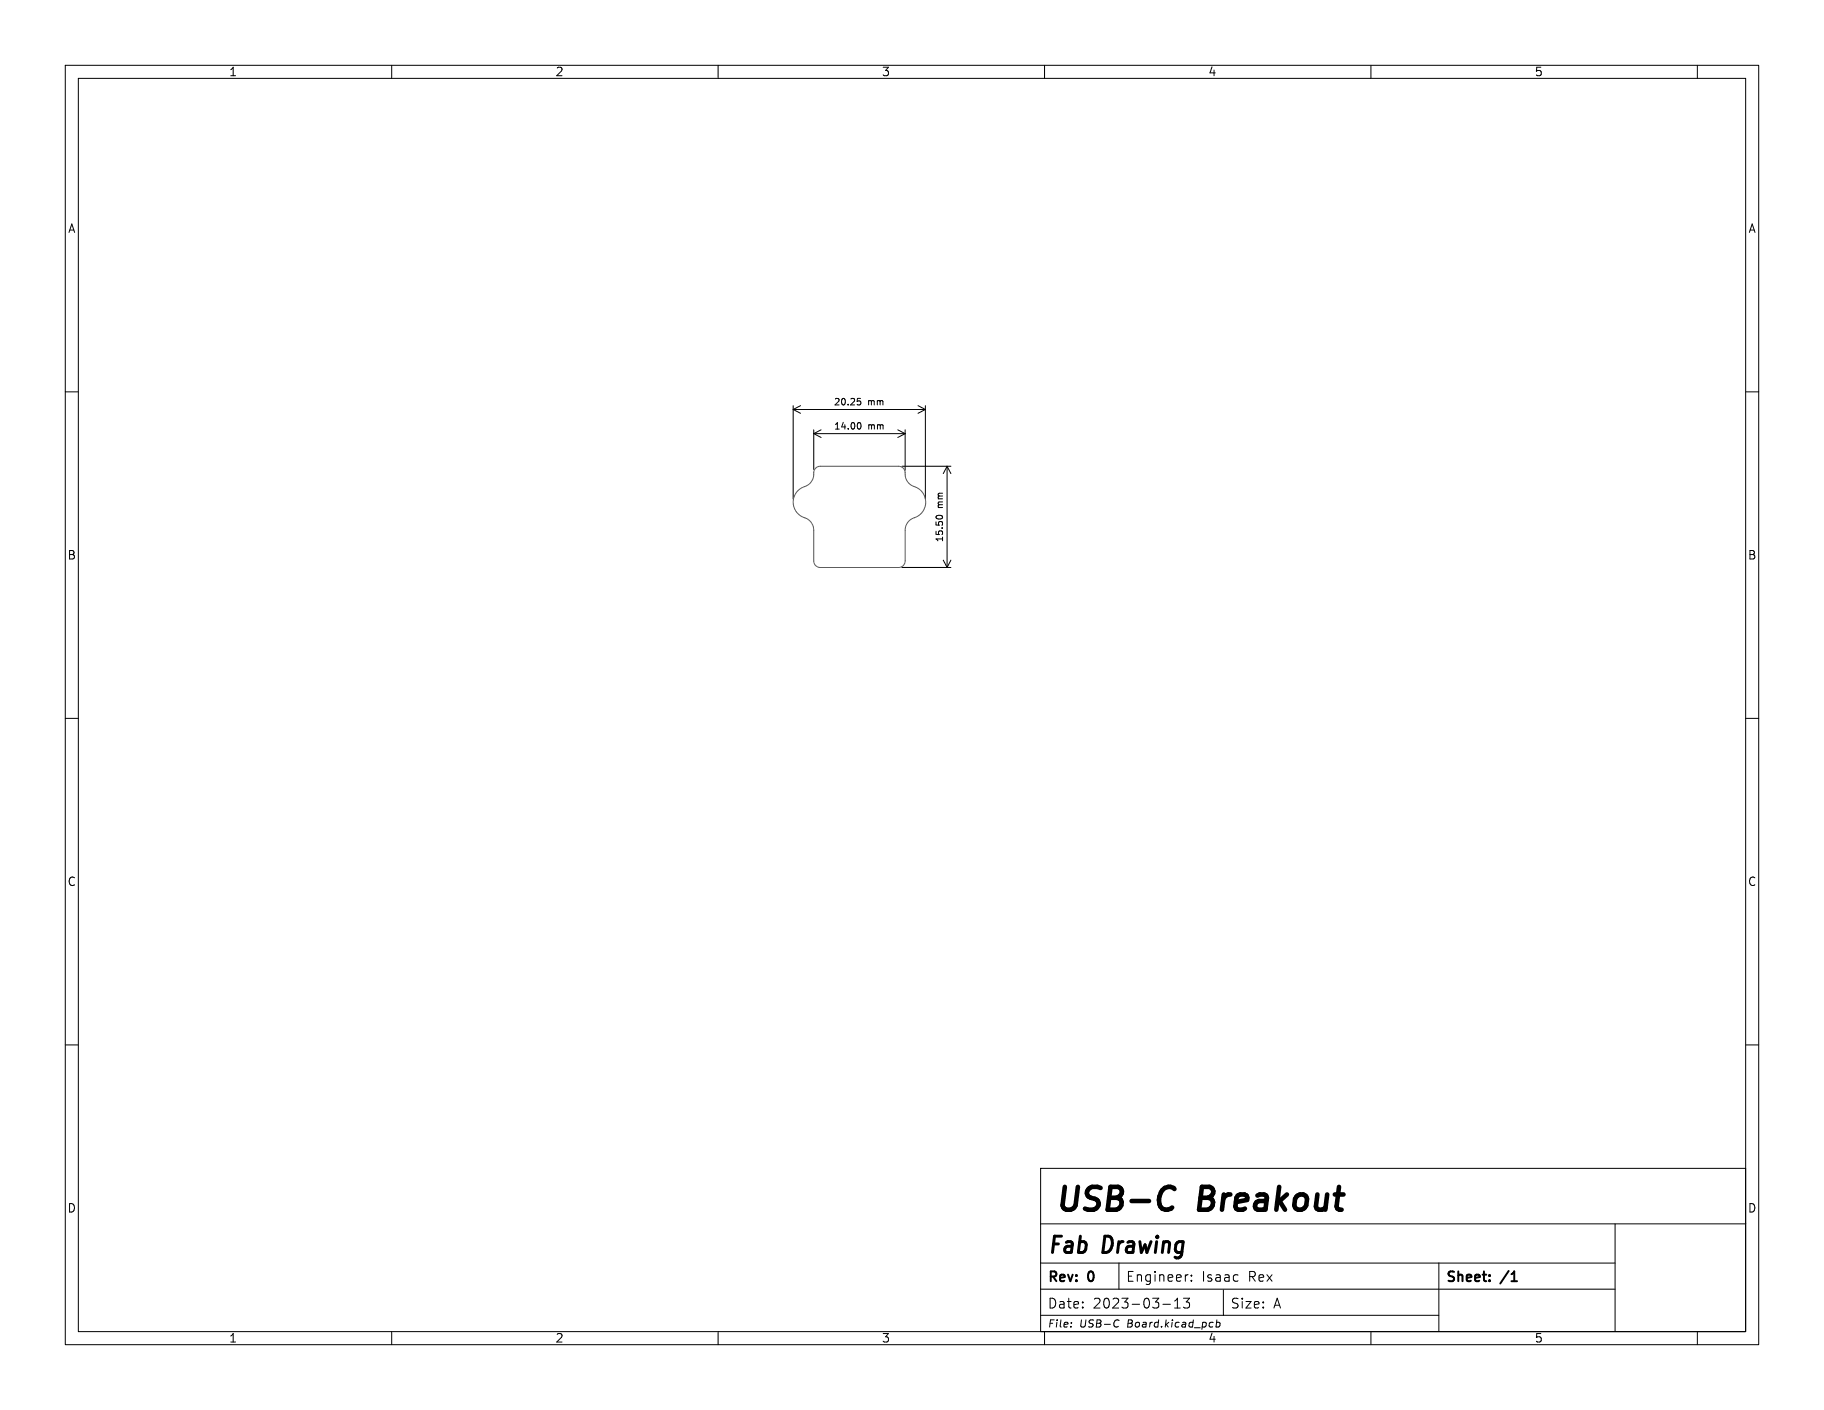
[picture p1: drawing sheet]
<svg xmlns="http://www.w3.org/2000/svg" width="279mm" height="216mm" viewBox="0 0 279 216" stroke-linecap="round" stroke-linejoin="round" font-family="sans-serif">
<g fill="none" stroke="#000" stroke-width=".15">
<path d="M10 10h259.4v195.9h-259.4zM12 12h255.4v191.9h-255.4zM60 10v2M110 10v2M160 10v2M210 10v2M260 10v2M10 60h2M121.5 62.1v14.3M121.5 62.7h20.2M121.5 62.7l1.1 .6M122.6 62.1l-1.1 .6"/>
<path d="M124.7 65.8v6.1M124.7 66.4h13.9M124.7 66.4l1.1 .6M125.8 65.8l-1.1 .6M131.3 61h.5M131.4 61.4h.3l.2 .2-.1 .4h-.4M131.6 64.7a.53 .53 0 0 1 .3 .5 .53 .53 0 0 1-.3 .5M137.5 65.8l1.1 .6M138.2 71.4h7.5M138.6 65.8v6.2M138.6 66.4l-1.1 .6M140.6 62.1l1.1 .6"/>
<path d="M141.7 62.1v14.3M141.7 62.7l-1.1 .6M143.4 79.2a.53 .53 0 0 1 .5-.3 .53 .53 0 0 1 .5 .3M145.1 71.4v15.5M145.1 71.4l.6 1.1M145.1 71.4l-.6 1.1M267.4 60h2M138.2 86.9h7.5M144.5 85.8l.6 1.1M145.7 85.8l-.6 1.1M10 110h2M267.4 110h2"/>
<path d="M10 160h2M159.4 178.9h108v25h-108zM267.4 160h2M159.4 197.4h88M159.4 193.4h88M159.4 187.4h108M171.4 193.4v4M178.1 199.7h1.2M179.9 199.2l.5-.4v1.5M181.3 198.8h.9l-.5 .6a.41 .41 0 0 1 .5 .2v.4l-.1 .2-.6 .1-.2-.2M181.9 195.2h.1M182.5 196v.2"/>
<path d="M182.5 195.3v.1M187.4 197.5v3.9M220.4 193.4v10.5M247.4 187.4v16.5M60 203.9v2M110 203.9v2M159.4 201.4h61M160 203.9v2M164.1 202.5v.1M171.1 202.1l.3 .1M171.3 203.1l-.2 .1M179.9 200.3h.9"/>
<path d="M185.7 202.5h.1M186.3 202.5h.5l.1 .5-.3 .2-.3-.1M186.4 202.1l-.1 1.1M210 203.9v2M260 203.9v2"/>
</g>
<path d="M231.5 196.2h.9" fill="none" stroke="#000" stroke-width=".3"/>
<path d="M178.4 181.9a1.18 1.18 0 0 1 1.5 .2M179.5 184.9l-.7 .3" fill="none" stroke="#000" stroke-width=".7"/>
<path d="M124.9 71.7l.7-.3h12a1.09 1.09 0 0 1 1.1 1.4 2.2 2.2 0 0 0 1.8 1.9 2.54 2.54 0 0 1 1.3 2.6 2.54 2.54 0 0 1-2.1 2.1 2 2 0 0 0-1.1 1.8v4.7a1 1 0 0 1-1 1h-12a1 1 0 0 1-1-1l.1-4.7a2.19 2.19 0 0 0-1.9-2.1 2.54 2.54 0 0 1-1.3-2.6 2.54 2.54 0 0 1 2.1-2.1 2.41 2.41 0 0 0 1.1-2.3z" fill="none" stroke="#575757" stroke-width=".15"/>
<g font-size="4.9">
<text x="161.4" y="186.4">USB-C</text>
<text x="183.8" y="186.4">Breakout</text>
</g>
<g font-size="3.5">
<text x="160.4" y="192.6">Fab</text>
<text x="169" y="192.6">Drawing</text>
</g>
<g font-size="2.1">
<text x="160.4" y="196.7">Rev:</text>
<text x="166.8" y="196.7">0</text>
<text x="172.4" y="196.5">Engineer:</text>
<text x="184" y="196.5">Isaac</text>
<text x="191.3" y="196.5">Rex</text>
<text x="221.4" y="196.7">Sheet:</text>
<text x="230.1" y="196.7">/1</text>
<text x="160.4" y="200.6">Date:</text>
<text x="167.4" y="200.6">2023-03-13</text>
<text x="188.4" y="200.6">Size:</text>
<text x="195" y="200.6">A</text>
</g>
<g font-size="1.8">
<text x="35" y="11.9">1</text>
<text x="85" y="11.9">2</text>
<text x="135" y="11.9">3</text>
<text x="185" y="11.9">4</text>
<text x="235" y="11.9">5</text>
<text x="10.3" y="35.9">A</text>
<text x="267.7" y="35.9">A</text>
<text x="10.3" y="85.9">B</text>
<text x="267.7" y="85.9">B</text>
<text x="10.3" y="135.9">C</text>
<text x="267.7" y="135.9">C</text>
<text x="10.3" y="185.9">D</text>
<text x="267.7" y="185.9">D</text>
<text x="35" y="205.8">1</text>
<text x="85" y="205.8">2</text>
<text x="135" y="205.8">3</text>
<text x="185" y="205.8">4</text>
<text x="235" y="205.8">5</text>
</g>
<g font-size="1.5">
<text x="160.4" y="203.5">File:</text>
<text x="165.4" y="203.5">USB-C</text>
<text x="172.8" y="203.5">Board.kicad_pcb</text>
</g>
<g font-size="1.4">
<text x="127.6" y="62.3">20.25</text>
<text x="127.7" y="66">14.00</text>
<text x="132.9" y="62.3">mm</text>
<text x="133" y="66">mm</text>
<text x="144.6" y="77.8" transform="rotate(-90 144.6 77.8)">mm</text>
<text x="144.6" y="83.1" transform="rotate(-90 144.6 83.1)">15.50</text>
</g>
</svg>
